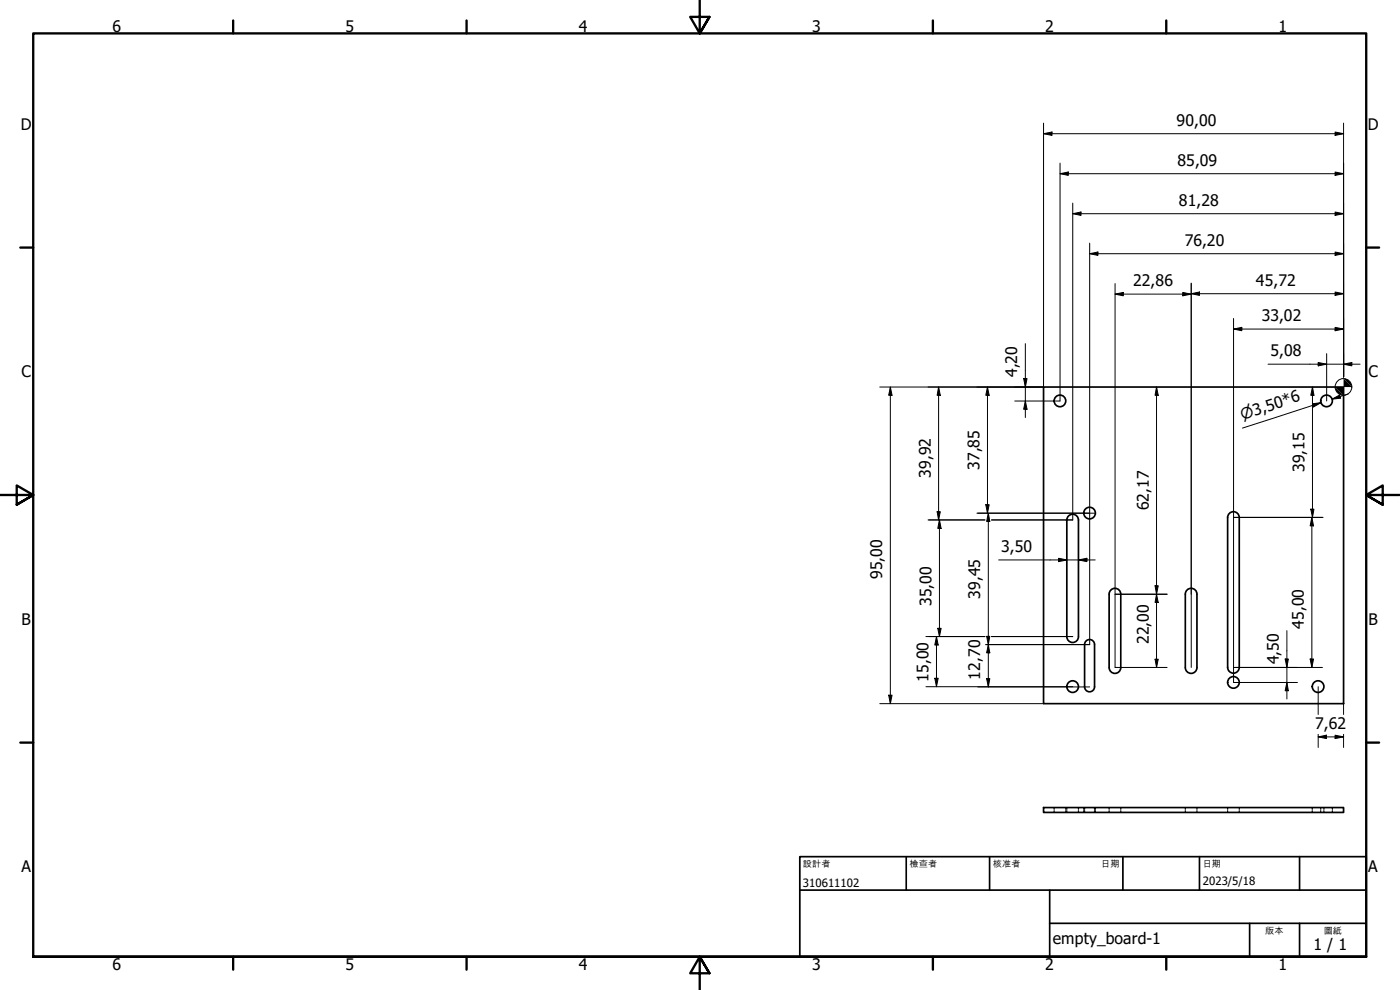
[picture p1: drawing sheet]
<svg xmlns="http://www.w3.org/2000/svg" width="420mm" height="297mm" viewBox="0 0 420 297" stroke-linecap="round" stroke-linejoin="round" font-family="sans-serif">
<!-- layer: Hidden (ISO) -->
<g fill="none" stroke="#000" stroke-width=".38">
<path d="M316.4 242.3v.5M316.4 243.3v.5M319.8 242.3v.5M319.8 243.3v.5M320.2 242.3v.5M320.2 243.3v.5M323.7 242.3v.5M323.7 243.3v.5M325.2 242.3v.5M325.2 243.3v.5M325.5 242.3v.5M325.5 243.3v.5"/>
<path d="M328.5 242.3v.5M328.5 243.3v.5M328.7 242.3v.5M328.7 243.3v.5M332.9 242.3v.5M332.9 243.3v.5M336.4 242.3v.5M336.4 243.3v.5M355.7 242.3v.5M355.7 243.3v.5M359.2 242.3v.5M359.2 243.3v.5"/>
<path d="M368.4 242.3v.5M368.4 243.3v.5M371.9 242.3v.5M371.9 243.3v.5M393.8 242.3v.5M393.8 243.3v.5M396.4 242.3v.5M396.4 243.3v.5M397.3 242.3v.5M397.3 243.3v.5M399.9 242.3v.5M399.9 243.3v.5"/>
</g>
<!-- layer: Visible (ISO) -->
<g fill="none" stroke="#000" stroke-width=".51">
<path d="M313.2 116.1h90v95h-90zM320.2 156a1.75 1.75 0 0 1 1.7-1.7 1.75 1.75 0 0 1 1.8 1.7M320.2 156v35a1.75 1.75 0 0 0 1.7 1.8 1.75 1.75 0 0 0 1.8-1.8v-35M368.4 155.3a1.75 1.75 0 0 1 1.8-1.8 1.75 1.75 0 0 1 1.7 1.8M368.4 155.2v45a1.75 1.75 0 0 0 1.8 1.8 1.75 1.75 0 0 0 1.7-1.8v-45M325.5 193.4a1.49 1.49 0 0 1 1.5-1.5 1.49 1.49 0 0 1 1.5 1.5M325.5 193.4v12.7a1.49 1.49 0 0 0 1.5 1.5 1.49 1.49 0 0 0 1.5-1.5v-12.7M332.9 200.3v-22a1.75 1.75 0 0 1 1.7-1.8 1.75 1.75 0 0 1 1.8 1.8v22M332.9 200.3a1.75 1.75 0 0 0 1.7 1.7 1.75 1.75 0 0 0 1.8-1.7M355.7 200.3v-22a1.75 1.75 0 0 1 1.8-1.8 1.75 1.75 0 0 1 1.7 1.8v22M355.7 200.3a1.75 1.75 0 0 0 1.8 1.7 1.75 1.75 0 0 0 1.7-1.7M313.2 242.3h90v1.5h-90z"/>
<circle cx="318.1" cy="120.3" r="1.75"/>
<circle cx="398.1" cy="120.3" r="1.75"/>
<circle cx="327" cy="153.9" r="1.75"/>
<circle cx="321.9" cy="206" r="1.75"/>
<circle cx="370.2" cy="204.7" r="1.75"/>
<circle cx="395.6" cy="206" r="1.75"/>
</g>
<!-- layer: Border (ISO) -->
<g fill="none" stroke="#000" stroke-width=".7">
<path d="M70 6.1v3.9M140 6.1v3.9M210 0v10l-2.9-4.9h5.8l-2.9 4.9 2.9-4.9M280 6.1v3.9M350 6.1v3.9M6.1 74.3h3.9M410 74.3h3.9M0 148.5h10l-5-2.8v5.7l5-2.9-5 2.9M420 148.5h-10l5-2.8v5.7l-5-2.9 5 2.9M6.1 222.8h3.9M410 222.8h3.9M10 287.1v-277.1h400v277.1h-400h400"/>
<path d="M70 287.1v3.8M140 287.1v3.8M212.9 292l-2.9-4.9 2.9 4.9h-5.8l2.9-4.9v9.9M280 287.1v3.8M350 287.1v3.8"/>
</g>
<!-- layer: Title (ISO) -->
<path d="M240 257h170v30.1h-170zM272 257v10.1M297 257v10.1M337 257v10.1M360 257v10.1M390 257v10.1M240 267.1h170M315 277h95M315 267.1v20M375 277v10.1M390 277v10.1" fill="none" stroke="#000" stroke-width=".51"/>
<!-- layer: Dimension (ISO) -->
<g fill="none" stroke="#000" stroke-width=".3">
<path d="M313.2 36.9v79.2h-49.2M400.7 39.6l2.5 .5-2.5 .5zM403.2 36.9v76.2M313.2 40.1l2.5-.5v1zM313.2 40.1h90M318.1 52.1l2.5-.5v1zM318.1 48.9v71.4h-13.6M318.1 52.1h85.1M400.7 51.6l2.5 .5-2.5 .5zM321.9 64.1l2.5-.5v1zM321.9 60.9v95.1h-24.3M321.9 64.1h81.3"/>
<path d="M327 76.1l2.5-.5v1zM327 72.9v120.5h-31.2M327 76.1h76.2M400.7 63.6l2.5 .5-2.5 .5zM400.7 75.6l2.5 .5-2.5 .5zM334.6 88.3l2.5-.6v1.1zM334.6 85.1v115.2h15.7M334.6 88.3h22.9M355 87.7l2.5 .6-2.5 .5zM357.5 88.1l2.5-.5v1zM357.5 84.9v115.4M357.5 88.1h45.7"/>
<path d="M370.2 98.7l2.5-.5v1zM370.2 95.6v109.2h19.2M370.2 98.7h33M400.7 98.2l2.5 .5-2.5 .5zM400.7 87.6l2.5 .5-2.5 .5zM267.2 116.1l.5 2.5h-1zM267.2 116.1v95M281.7 116.1l.5 2.5h-1zM281.7 116.1v39.9M296.4 116.1l.5 2.5h-1.1zM296.4 116.1v37.9M307.2 113.6h1l-.5 2.5z"/>
<path d="M307.7 103.1v22.2M347.1 116.1l.5 2.5h-1zM347.1 116.1v84.2M380.6 109.3h27.6M393.9 116.1l.4 2.5h-.9zM393.9 116.1v39.1M395.6 108.8l2.5 .5-2.5 .5zM398.1 106.1v14.2M399.8 119.7l2.2-1.2 .3 1zM403.2 109.3l2.5-.5v1zM404.6 118.2l-4.8 1.5M307.7 120.3l.5 2.5h-1z"/>
<path d="M394 121.1l2.4-.3-2.2 1.3zM394.1 121.6l2.3-.8-23.5 7.6M278.5 156h17.1M281.2 153.5h1l-.5 2.5zM281.9 156l.5 2.5h-1zM281.9 156v35M293.2 154h35.5M295.8 151.4h1.1l-.5 2.6zM296.6 154l.5 2.4h-1zM296.6 154v52.1M370.2 155.2h26.9M393.4 152.8h.9l-.4 2.4z"/>
<path d="M393.7 155.2l.5 2.6h-1zM393.7 155.2v45.1M299.7 168h29M317.7 167.5l2.5 .5-2.5 .5zM323.7 168l2.5-.5v1zM334.6 178.3h15.7M346.6 175.8h1l-.5 2.5zM347.1 178.3l.5 2.5h-1zM277.9 191h17.7M281.1 191l.5 2.5h-1.1zM281.1 191v15M281.4 188.5h1l-.5 2.5z"/>
<path d="M296.1 190.9h1l-.5 2.5zM296.6 193.4l.5 2.5h-1zM297.6 191h24.3M346.6 197.8h1l-.5 2.5zM385.7 197.7h1l-.5 2.6zM386.2 189.2v20.5M393.2 197.7h1l-.5 2.6zM264 211.1h49.2M266.7 208.6h1l-.5 2.5zM277.9 206h44M280.5 203.5h1.1l-.5 2.5zM293.4 206.1h33.6"/>
<path d="M296.1 203.6h1l-.5 2.5zM370.2 200.3h26.7M386.2 204.8l.5 2.4h-1zM395.6 206v8.4M403.2 211.1v3.3M395.6 221.1l2.5-.5v1zM395.6 221.1h7.6M395.6 220.3v4M400.7 220.6l2.5 .5-2.5 .5zM403.2 220.3v4"/>
<circle cx="403.2" cy="116.1" r="2.51"/>
</g>
<g fill="#000">
<path d="M313.2 40.1l2.5-.5v1z" fill-rule="evenodd"/>
<path d="M318.1 52.1l2.5-.5v1z" fill-rule="evenodd"/>
<path d="M400.7 39.6l2.5 .5-2.5 .5z" fill-rule="evenodd"/>
<path d="M400.7 51.6l2.5 .5-2.5 .5z" fill-rule="evenodd"/>
<path d="M321.9 64.1l2.5-.5v1z" fill-rule="evenodd"/>
<path d="M327 76.1l2.5-.5v1z" fill-rule="evenodd"/>
<path d="M400.7 63.6l2.5 .5-2.5 .5z" fill-rule="evenodd"/>
<path d="M400.7 75.6l2.5 .5-2.5 .5z" fill-rule="evenodd"/>
<path d="M334.6 88.3l2.5-.6v1.1z" fill-rule="evenodd"/>
<path d="M355 87.7l2.5 .6-2.5 .5z" fill-rule="evenodd"/>
<path d="M357.5 88.1l2.5-.5v1z" fill-rule="evenodd"/>
<path d="M370.2 98.7l2.5-.5v1z" fill-rule="evenodd"/>
<path d="M400.7 98.2l2.5 .5-2.5 .5z" fill-rule="evenodd"/>
<path d="M400.7 87.6l2.5 .5-2.5 .5z" fill-rule="evenodd"/>
<path d="M267.2 116.1l.5 2.5h-1z" fill-rule="evenodd"/>
<path d="M281.7 116.1l.5 2.5h-1z" fill-rule="evenodd"/>
<path d="M296.4 116.1l.5 2.5h-1.1z" fill-rule="evenodd"/>
<path d="M307.2 113.6h1l-.5 2.5z" fill-rule="evenodd"/>
<path d="M347.1 116.1l.5 2.5h-1z" fill-rule="evenodd"/>
<path d="M393.9 116.1l.4 2.5h-.9z" fill-rule="evenodd"/>
<path d="M395.6 108.8l2.5 .5-2.5 .5z" fill-rule="evenodd"/>
<path d="M400.7 116.1l2.5 2.5a2.61 2.61 0 0 1-2.5-2.5z" fill-rule="evenodd"/>
<path d="M399.8 119.7l2.2-1.2 .3 1z" fill-rule="evenodd"/>
<path d="M403.2 113.6l2.5 2.5h-5l2.5 2.5z" fill-rule="evenodd"/>
<path d="M403.2 113.6a2.61 2.61 0 0 1 2.5 2.5z" fill-rule="evenodd"/>
<path d="M403.2 109.3l2.5-.5v1z" fill-rule="evenodd"/>
<path d="M307.7 120.3l.5 2.5h-1z" fill-rule="evenodd"/>
<path d="M394 121.1l2.4-.3-2.2 1.3z" fill-rule="evenodd"/>
<path d="M281.2 153.5h1l-.5 2.5z" fill-rule="evenodd"/>
<path d="M281.9 156l.5 2.5h-1z" fill-rule="evenodd"/>
<path d="M295.8 151.4h1.1l-.5 2.6z" fill-rule="evenodd"/>
<path d="M296.6 154l.5 2.4h-1z" fill-rule="evenodd"/>
<path d="M393.4 152.8h.9l-.4 2.4z" fill-rule="evenodd"/>
<path d="M393.7 155.2l.5 2.6h-1z" fill-rule="evenodd"/>
<path d="M317.7 167.5l2.5 .5-2.5 .5z" fill-rule="evenodd"/>
<path d="M323.7 168l2.5-.5v1z" fill-rule="evenodd"/>
<path d="M346.6 175.8h1l-.5 2.5z" fill-rule="evenodd"/>
<path d="M281.4 188.5h1l-.5 2.5z" fill-rule="evenodd"/>
<path d="M281.1 191l.5 2.5h-1.1z" fill-rule="evenodd"/>
<path d="M296.1 190.9h1l-.5 2.5z" fill-rule="evenodd"/>
<path d="M296.6 193.4l.5 2.5h-1z" fill-rule="evenodd"/>
<path d="M346.6 197.8h1l-.5 2.5z" fill-rule="evenodd"/>
<path d="M347.1 178.3l.5 2.5h-1z" fill-rule="evenodd"/>
<path d="M385.7 197.7h1l-.5 2.6z" fill-rule="evenodd"/>
<path d="M393.2 197.7h1l-.5 2.6z" fill-rule="evenodd"/>
<path d="M266.7 208.6h1l-.5 2.5z" fill-rule="evenodd"/>
<path d="M280.5 203.5h1.1l-.5 2.5z" fill-rule="evenodd"/>
<path d="M296.1 203.6h1l-.5 2.5z" fill-rule="evenodd"/>
<path d="M386.2 204.8l.5 2.4h-1z" fill-rule="evenodd"/>
<path d="M395.6 221.1l2.5-.5v1z" fill-rule="evenodd"/>
<path d="M400.7 220.6l2.5 .5-2.5 .5z" fill-rule="evenodd"/>
</g>
<g font-size="4.8">
<text x="33.7" y="9.6">6</text>
<text x="103.7" y="9.6">5</text>
<text x="173.7" y="9.6">4</text>
<text x="243.7" y="9.6">3</text>
<text x="313.7" y="9.6">2</text>
<text x="383.7" y="9.6">1</text>
<text x="6.2" y="38.9">D</text>
<text x="353.1" y="37.7">90,00</text>
<text x="410.5" y="38.9">D</text>
<text x="353.4" y="49.7">85,09</text>
<text x="353.8" y="61.7">81,28</text>
<text x="355.5" y="73.7">76,20</text>
<text x="340" y="85.9">22,86</text>
<text x="376.9" y="85.7">45,72</text>
<text x="378.7" y="96.4">33,02</text>
<text x="381.3" y="106.9">5,08</text>
<text x="6.4" y="113.1">C</text>
<text x="305.3" y="113.2" transform="rotate(-90 305.3 113.2)">4,20</text>
<text x="410.7" y="113.1">C</text>
<text x="279.3" y="143.4" transform="rotate(-90 279.3 143.4)">39,92</text>
<text x="293.9" y="141" transform="rotate(-90 293.9 141)">37,85</text>
<text x="391.5" y="141.7" transform="rotate(-90 391.5 141.7)">39,15</text>
<text x="344.7" y="153.1" transform="rotate(-90 344.7 153.1)">62,17</text>
<text x="300.5" y="165.6">3,50</text>
<text x="264.8" y="173.7" transform="rotate(-90 264.8 173.7)">95,00</text>
<text x="294.2" y="179.6" transform="rotate(-90 294.2 179.6)">39,45</text>
<text x="279.5" y="181.8" transform="rotate(-90 279.5 181.8)">35,00</text>
<text x="6.4" y="187.4">B</text>
<text x="391.3" y="188.6" transform="rotate(-90 391.3 188.6)">45,00</text>
<text x="410.7" y="187.4">B</text>
<text x="344.7" y="193.3" transform="rotate(-90 344.7 193.3)">22,00</text>
<text x="294.2" y="203.9" transform="rotate(-90 294.2 203.9)">12,70</text>
<text x="383.8" y="199.3" transform="rotate(-90 383.8 199.3)">4,50</text>
<text x="278.6" y="204.5" transform="rotate(-90 278.6 204.5)">15,00</text>
<text x="394.7" y="218.7">7,62</text>
<text x="6.4" y="261.7">A</text>
<text x="410.7" y="261.7">A</text>
<text x="316" y="283.4">empty_board-1</text>
<text x="394.2" y="285">1 / 1</text>
<text x="33.7" y="290.9">6</text>
<text x="103.7" y="290.9">5</text>
<text x="173.7" y="290.9">4</text>
<text x="243.7" y="290.9">3</text>
<text x="313.7" y="290.9">2</text>
<text x="383.7" y="290.9">1</text>
</g>
<text font-size="4.6" x="372.9" y="125.9" transform="rotate(-18 372.9 125.9)">⌀3,50*6</text>
<g font-size="3.4">
<text x="241" y="266">310611102</text>
<text x="361" y="265.5">2023/5/18</text>
</g>
<g font-size="2.7">
<text x="241" y="260.1">設計者</text>
<text x="273" y="260.1">檢查者</text>
<text x="298" y="260.1">核准者</text>
<text x="330.5" y="260.1">日期</text>
<text x="361" y="260.1">日期</text>
<text x="379.7" y="280.1">版本</text>
<text x="397.3" y="280.1">圖紙</text>
</g>
</svg>
